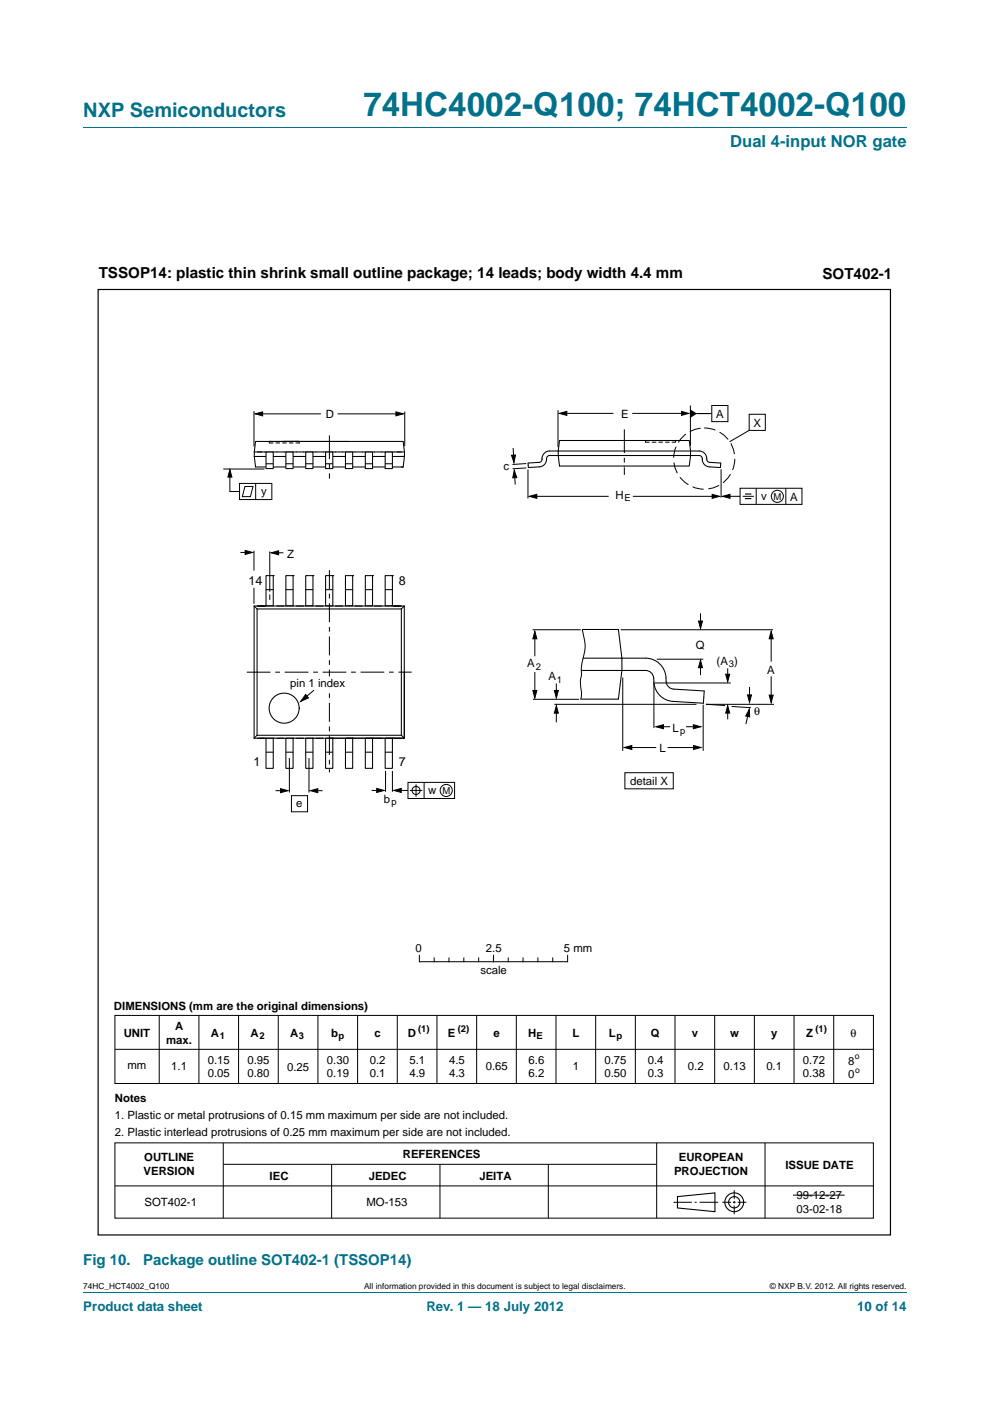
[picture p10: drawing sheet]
<svg xmlns="http://www.w3.org/2000/svg" width="210mm" height="297mm" viewBox="0 0 210 297" stroke-linecap="round" stroke-linejoin="round" font-family="sans-serif">
<path d="M17.7 27h174.6M17.7 273.9h174.6" fill="none" stroke="#00718a" stroke-width=".21"/>
<g fill="none" stroke="#000" stroke-width=".21">
<path d="M47.3 99.4h8.8M53.9 87.2v7.5M55.1 87.7h13M57.1 93.6v.3M63.5 93.6v.3M71.6 87.7h13.1M85.8 87.3v7.3M108.8 95l.2 2.5M111.6 98.3l-2.9 .2M111.6 99.2l-2.9 .2M112 99.5v6.2M118.4 87v7.8"/>
<path d="M119.3 87.6h10.8M134.1 87.6h11.2M136.9 93.4v.3M143.3 93.4v.3M146.4 86v8.5M147 87.7h3.9M151 86h3.4v3.4h-3.4zM152.9 99.5v6M158.9 87.8h3.4v3.5h-3.4zM158.9 91.2l-4.1 2.5M48.8 100.2v4h2M50.8 102.5h6.9v3.4h-6.9z"/>
<path d="M51 117.1h2M51.9 103.1h1.8l-.6 2.2h-1.7zM53.9 116.7v4.3M54.2 102.5v3.4M57.2 116.9v8.6M58.1 117.2h2M109.1 100.3l.2 2.4M113.1 105.2h16M134.2 105.2h17.4M154.1 105.2h2.9M157 103.5h13.1v3.4h-13.1zM157.5 105.2h2.4"/>
<path d="M160.4 103.5v3.4M166.7 103.5v3.4M53.9 124.6v3.4M57.2 126v1.2M113 133.5h10.2M113.4 134.5v4.6M123.5 133.5a10 10 0 0 1 0 6.7l-.2 1.4v1.3a8.1 8.1 0 0 0 .1 4.1l-.2 1.2M131.6 133.5h32.4M139.3 139.8h9.9M148.6 130v2.5M163.6 134.9v5.4M66.6 146.3l-2.5 2.1"/>
<path d="M113 148.3h9.8M113.4 142.5v4.7M117.6 149.3h30.1M118 144.9v2.6M118 150.6v2.5M132.1 143.7v15.5M133.1 158.5h6.1M138.7 144.8v9.6M138.8 144.8h16.2M140 154.1h2.1M141.6 158.5h6.3M145.5 154.1h2.1"/>
<path d="M148.6 140.7v2.4M149.1 149.4v9.8M149.7 149.3l4.1 .3M149.8 149.3h14.4M154.3 141.7v1.9M154.3 150.6v1.9M155.2 149.8l4.1 .2M158.8 151l-.6 2.5M159 145.6v2.6M163.6 143.4v4.5M58.4 167.6h1.9M61.4 160.7v7.3"/>
<path d="M61.8 168.7h3.4v3.4h-3.4zM65.5 160.7v7.3M66.6 167.6h1.8M78.8 167.6h1.9M81.8 163.4v4.5M83.2 163.4v4.5M84.4 167.6h2.1M86.5 165.9h9.9v3.4h-9.9zM86.9 167.6h2.7M88.2 166.3v2.6M90 165.9v3.4M132.5 163.8h10.3v3.4h-10.3z"/>
<path d="M24.4 215.3h160.9v14.4h-160.9zM33.8 215.3v14.4M42.2 215.3v14.4M50.6 215.3v14.4M59 215.3v14.4M67.4 215.3v14.4M75.8 215.3v14.4M84.3 215.2v14.5M88.9 202.6v1.3M89 203.9h31.3M92.1 203.1v.8M92.7 215.3v14.4"/>
<path d="M95.2 203.1v.8M98.4 203.1v.8M101.1 215.3v14.4M101.5 203.1v.8M104.7 202.6v1.3M107.8 203.1v.8M109.5 215.3v14.4M110.9 203.1v.8M114.1 203.1v.8M117.2 203.1v.8M117.9 215.3v14.4M120.4 202.6v1.3"/>
<path d="M126.3 215.3v14.4M134.8 215.3v14.4M143.2 215.3v14.4M151.6 215.3v14.4M160 215.2v14.5M168.4 215.3v14.4M176.8 215.3v14.4M24.4 222.5h160.8M24.4 251.4h160.8M24.4 242.3h160.8v16h-160.8zM47.4 242.3v16M47.4 246.9h91.8"/>
<path d="M70.3 246.9v11.4M93.3 246.9v11.4M116.3 246.9v11.4M139.3 242.3v16M142.8 254.9h4M147.3 254.9h.5M148.4 254.9h3.9M153.2 254.9h1.9M155.5 254.9h.5M155.7 252.3v1.9M155.7 254.6v.6M155.7 255.6v1.8"/>
<path d="M156.5 254.9h1.8M162.3 242.3v16M168.2 253.4h11"/>
<circle cx="164.9" cy="105.2" r="1.28"/>
<circle cx="88.2" cy="167.6" r=".86"/>
<circle cx="94.6" cy="167.6" r="1.28"/>
</g>
<g fill="none" stroke="#000" stroke-width=".23">
<path d="M143.7 253.7l7.9-.8v4l-7.9-.8z"/>
<circle cx="155.7" cy="254.9" r="1.99"/>
<circle cx="155.7" cy="254.9" r="1.2"/>
</g>
<g fill="#000" stroke="#000" stroke-width=".21">
<path d="M54.1 87.7l1.6-.4v.9zM84 87.3l1.6 .4-1.6 .5zM108.5 96.5h.8l-.3 1.6zM118.6 87.6l1.6-.4v.9zM144.5 87.2l1.6 .4-1.6 .5zM146.4 86.9l1.2 .8-1.2 .8zM48.8 99.6l.4 1.6h-.9zM52 116.7l1.6 .4-1.6 .5zM57.5 117.2l1.6-.4v.8zM109.1 99.7l.5 1.6h-.8zM112.3 105.2l1.6-.4v.9zM151 104.8l1.6 .4-1.6 .5z"/>
<path d="M153.2 105.2l1.6-.4v.9zM113.4 133.9l.5 1.5h-.9zM148.2 131.7h.8l-.4 1.6zM163.6 133.9l.4 1.5h-.9zM64.8 147.2l.6 .8-1.6 .7zM113 146.4h.9l-.5 1.6zM118 149.6l.4 1.6h-.8zM117.6 146.4h.8l-.4 1.6zM132.4 158.5l1.6-.4v.8zM139.1 154.1l1.6-.4v.8zM147.1 153.7l1.5 .4-1.5 .4zM147.1 158.1l1.6 .4-1.6 .4z"/>
<path d="M148.6 140l.4 1.6h-.8zM154.3 149.6l.5 1.6h-.9zM153.9 142.9h.9l-.5 1.6zM158.9 150.4l.1 1.6-.8-.2zM158.5 147.3h.9l-.4 1.6zM163.1 147.4h.9l-.4 1.6zM59.5 167.2l1.6 .4-1.6 .5zM65.8 167.6l1.6-.4v.9zM79.9 167.2l1.6 .4-1.6 .4zM83.5 167.6l1.6-.4v.8z"/>
</g>
<path d="M132.4 91v9.7M52.3 142.5h35" fill="none" stroke="#000" stroke-width=".21" stroke-dasharray="5 1 1 1" stroke-linecap="butt"/>
<path d="M69.9 120.9v42.9" fill="none" stroke="#000" stroke-width=".21" stroke-dasharray="4 1 1 1" stroke-linecap="butt"/>
<path d="M158 104.7h1.4M158 105.7h1.4" fill="none" stroke="#000" stroke-width=".24"/>
<circle cx="149.4" cy="97.2" r="6.5" fill="none" stroke="#000" stroke-width=".21" stroke-dasharray="2.4 1" stroke-linecap="butt"/>
<path d="M20.8 61.4h168.1v200.4h-168.1z" fill="none" stroke="#000" stroke-width=".25"/>
<g fill="none" stroke="#000" stroke-width=".22">
<path d="M53.9 96.8l.3 2.2h31.3l.3-2.2M53.9 96.8h31.9M53.9 95.8v1M54.6 95.8h31.2M85.8 95.8l-.3-2.2h-31.3l-.3 2.2h1.7M85.8 95.8v1M112 98.2l2.4-.2a.7 .7 0 0 0 .6-.9 1.59 1.59 0 0 1 1.6-1.5h31.7a1.76 1.76 0 0 1 1.7 2.1l.5 .3 2.4 .2-.1 .9-2.3-.1a1.77 1.77 0 0 1-1.6-2.1l-.6-.3h-31.7a.7 .7 0 0 0-.7 .9 1.58 1.58 0 0 1-1.5 1.5l-2.3 .1zM118.7 93.4h27.5l.3 3.2-.3 2.2h-27.5l-.3-2.2zM53.9 128.5v28M53.9 128.5h31.9M53.9 128.5l.6 .6M56.4 122h1.6v6.4h-1.6z"/>
<path d="M56.5 125h1.4M58 122h.1M60.6 122h1.6v6.4h-1.6zM60.7 125h1.4M62.2 122h.1M64.8 122h1.6v6.4h-1.6zM64.9 125h1.4M66.4 122h.1M69.1 122h1.5v6.4h-1.5zM69.1 125h1.4M70.6 122h.1M73.3 122h1.5v6.4h-1.5z"/>
<path d="M73.3 125h1.5M74.8 122h.1M77.5 122h1.5v6.4h-1.5zM77.5 125h1.5M79 122h.1M81.7 122h1.5v6.4h-1.5zM81.7 125h1.5M83.2 122h.1M85.1 129.1h-30.6v26.8M85.1 129.1v26.8M85.8 128.5v28h-31.9M85.8 128.5l-.7 .6"/>
<path d="M123.5 133.5h7.7l.7 6v2.7l-.7 6h-8M123.7 139.5h13.2a4.6 4.6 0 0 1 4.4 5.3 1.71 1.71 0 0 0 1.6 1.3l6.5 .4-.2 2.6-6.4-.4M54.5 155.9l-.6 .6M54.5 155.9h30.6M56.4 156.5h1.6v6.4h-1.6zM56.5 159.5h1.4M58 156.5h.1M60.6 156.5h1.6v6.4h-1.6zM60.7 159.5h1.4M62.2 156.5h.1M64.8 156.5h1.6v6.4h-1.6zM64.9 159.5h1.4"/>
<path d="M66.4 156.5h.1M69.1 156.5h1.5v6.4h-1.5zM69.1 159.5h1.4M70.6 156.5h.1M73.3 156.5h1.5v6.4h-1.5zM73.3 159.5h1.5M74.8 156.5h.1M77.5 156.5h1.5v6.4h-1.5zM77.5 159.5h1.5M79 156.5h.1M81.7 156.5h1.5v6.4h-1.5zM81.7 159.5h1.5"/>
<path d="M83.2 156.5h.1M85.1 155.9l.7 .6h-16M123.3 142.2h13.6a2.04 2.04 0 0 1 1.8 2.6 4.3 4.3 0 0 0 4.1 3.9"/>
<circle cx="60.3" cy="150.1" r="3.2"/>
</g>
<path d="M57.1 93.9h6.4M136.9 93.8h6.4" fill="none" stroke="#000" stroke-width=".21" stroke-dasharray=".8 .6"/>
<path d="M69.4 143.5h.9v2.6h-.9z" fill="#fff" stroke="#fff" stroke-width=".21"/>
<g fill="#fff" stroke="#000" stroke-width=".22">
<path d="M56.4 95.8h1.6v3.5h-1.6z"/>
<path d="M81.7 95.8h1.5v3.5h-1.5z"/>
<path d="M77.5 95.8h1.5v3.5h-1.5z"/>
<path d="M73.3 95.8h1.5v3.5h-1.5z"/>
<path d="M69.1 95.8h1.5v3.5h-1.5z"/>
<path d="M64.8 95.8h1.6v3.5h-1.6z"/>
<path d="M60.6 95.8h1.6v3.5h-1.6z"/>
</g>
<path d="M69.9 92.3v9.2" fill="none" stroke="#000" stroke-width=".21" stroke-dasharray="5 1 1 1" stroke-linecap="butt"/>
<path d="M56.5 98.3h1.4M60.7 98.3h1.4M64.9 98.3h1.4M69.1 98.3h1.4M73.3 98.3h1.5M77.5 98.3h1.5M81.7 98.3h1.5" fill="none" stroke="#000" stroke-width=".22"/>
<text font-size="7" fill="#00718a" x="77.1" y="24.6">74HC4002-Q100; 74HCT4002-Q100</text>
<text font-size="4.2" fill="#00718a" x="17.7" y="24.9">NXP Semiconductors</text>
<text font-size="3.5" fill="#00718a" x="154.9" y="31.1">Dual 4-input NOR gate</text>
<g font-size="3.2">
<text x="20.9" y="59">TSSOP14: plastic thin shrink small outline package; 14 leads; body width 4.4 mm</text>
<text x="174.4" y="59.1">SOT402-1</text>
</g>
<g font-size="3.2" fill="#00718a">
<text x="17.7" y="268.3">Fig 10.</text>
<text x="30.4" y="268.3">Package outline SOT402-1 (TSSOP14)</text>
</g>
<g font-size="2.8" fill="#00718a">
<text x="17.7" y="277.9">Product data sheet</text>
<text x="90.4" y="277.9">Rev. 1 — 18 July 2012</text>
<text x="181.8" y="277.9">10 of 14</text>
</g>
<g font-size="2.7">
<text x="52.7" y="124.1">14</text>
<text x="84.6" y="124">8</text>
<text x="53.8" y="162.4">1</text>
<text x="84.6" y="162.4">7</text>
</g>
<g font-size="2.4">
<text x="69.1" y="88.6">D</text>
<text x="131.7" y="88.6">E</text>
<text x="151.9" y="88.6">A</text>
<text x="159.8" y="90.4">X</text>
<text x="106.8" y="99.6">c</text>
<text x="55.4" y="104.9">y</text>
<text x="130.5" y="105.8">H</text>
<text x="161.5" y="106">v</text>
<text x="167.6" y="106.1">A</text>
<text x="60.9" y="118.2">Z</text>
<text x="147.6" y="137.6">Q</text>
<text x="111.8" y="141.5">A</text>
<text x="152" y="141">(A )</text>
<text x="162.7" y="142.8">A</text>
<text x="61.6" y="145.6">pin 1 index</text>
<text x="116.3" y="144.2">A</text>
<text x="142.7" y="155.1">L</text>
<text x="159.9" y="151.5">θ</text>
<text x="139.9" y="159.4">L</text>
<text x="133.7" y="166.4">detail X</text>
<text x="62.9" y="171.1">e</text>
<text x="81.4" y="170.2">b</text>
<text x="90.8" y="168.3">w</text>
<text x="88.2" y="201.8">0</text>
<text x="103.1" y="201.8">2.5</text>
<text x="119.6" y="201.8">5 mm</text>
<text x="101.9" y="206.6">scale</text>
<text x="24.2" y="214.1">DIMENSIONS (mm are the original dimensions)</text>
<text x="26.2" y="219.8">UNIT</text>
<text x="35.2" y="221.3">max.</text>
<text x="37.1" y="218.3">A</text>
<text x="44.7" y="219.8">A</text>
<text x="53.1" y="219.8">A</text>
<text x="61.5" y="219.8">A</text>
<text x="70.2" y="219.8">b</text>
<text x="79.4" y="219.8">c</text>
<text x="86.5" y="219.8">D</text>
<text x="95" y="219.8">E</text>
<text x="104.6" y="219.8">e</text>
<text x="112.1" y="219.8">H</text>
<text x="121.4" y="219.8">L</text>
<text x="129.2" y="219.8">L</text>
<text x="138" y="219.8">Q</text>
<text x="146.7" y="219.8">v</text>
<text x="154.9" y="219.8">w</text>
<text x="163.5" y="219.8">y</text>
<text x="171" y="219.8">Z</text>
<text x="180.4" y="219.8">θ</text>
<text x="27" y="226.8">mm</text>
<text x="36.3" y="226.9">1.1</text>
<text x="44.1" y="225.5">0.15</text>
<text x="52.5" y="225.5">0.95</text>
<text x="60.9" y="227">0.25</text>
<text x="69.3" y="225.5">0.30</text>
<text x="78.4" y="225.5">0.2</text>
<text x="86.8" y="225.5">5.1</text>
<text x="95.3" y="225.5">4.5</text>
<text x="103" y="227">0.65</text>
<text x="112.1" y="225.5">6.6</text>
<text x="121.5" y="227">1</text>
<text x="128.2" y="225.5">0.75</text>
<text x="137.4" y="225.5">0.4</text>
<text x="145.9" y="227">0.2</text>
<text x="153.5" y="227">0.13</text>
<text x="162.5" y="227">0.1</text>
<text x="170.3" y="225.5">0.72</text>
<text x="179.9" y="225.7">8</text>
<text x="24.4" y="233.6">Notes</text>
<text x="44.1" y="228.4">0.05</text>
<text x="52.5" y="228.4">0.80</text>
<text x="69.3" y="228.4">0.19</text>
<text x="78.4" y="228.4">0.1</text>
<text x="86.8" y="228.4">4.9</text>
<text x="95.3" y="228.4">4.3</text>
<text x="112.1" y="228.4">6.2</text>
<text x="128.2" y="228.4">0.50</text>
<text x="137.4" y="228.4">0.3</text>
<text x="170.3" y="228.4">0.38</text>
<text x="179.9" y="228.6">0</text>
<text x="24.4" y="237.2">1. Plastic or metal protrusions of 0.15 mm maximum per side are not included.</text>
<text x="24.4" y="240.8">2. Plastic interlead protrusions of 0.25 mm maximum per side are not included.</text>
<text x="85.4" y="245.6">REFERENCES</text>
<text x="30.5" y="249.2">VERSION</text>
<text x="30.6" y="246.3">OUTLINE</text>
<text x="57.2" y="250.1">IEC</text>
<text x="78.2" y="250.1">JEDEC</text>
<text x="101.7" y="250.1">JEITA</text>
<text x="143" y="249.2">PROJECTION</text>
<text x="144" y="246.3">EUROPEAN</text>
<text x="166.6" y="247.8">ISSUE DATE</text>
<text x="30.7" y="255.7">SOT402-1</text>
<text x="77.7" y="255.7">MO-153</text>
<text x="168.9" y="254.2">99-12-27</text>
<text x="168.9" y="257.2">03-02-18</text>
</g>
<g font-size="2">
<text x="132.4" y="106.3">E</text>
<text x="164.1" y="106">M</text>
<text x="113.6" y="142">2</text>
<text x="154.6" y="141.4">3</text>
<text x="118.1" y="144.7">1</text>
<text x="144.3" y="155.6">p</text>
<text x="83" y="170.7">p</text>
<text x="93.8" y="168.3">M</text>
<text x="46.6" y="220.3">1</text>
<text x="55" y="220.3">2</text>
<text x="63.4" y="220.3">3</text>
<text x="71.8" y="220.3">p</text>
<text x="88.7" y="218.9">(1)</text>
<text x="97.1" y="218.9">(2)</text>
<text x="113.8" y="220.3">E</text>
<text x="130.8" y="220.3">p</text>
<text x="173" y="218.9">(1)</text>
</g>
<g font-size="1.8">
<text x="181.3" y="224.5">o</text>
<text x="181.4" y="227.4">o</text>
<text x="17.7" y="273.3">74HC_HCT4002_Q100</text>
<text x="77.2" y="273.3">All information provided in this document is subject to legal disclaimers.</text>
<text x="163.3" y="273.3">© NXP B.V. 2012. All rights reserved.</text>
</g>
</svg>
